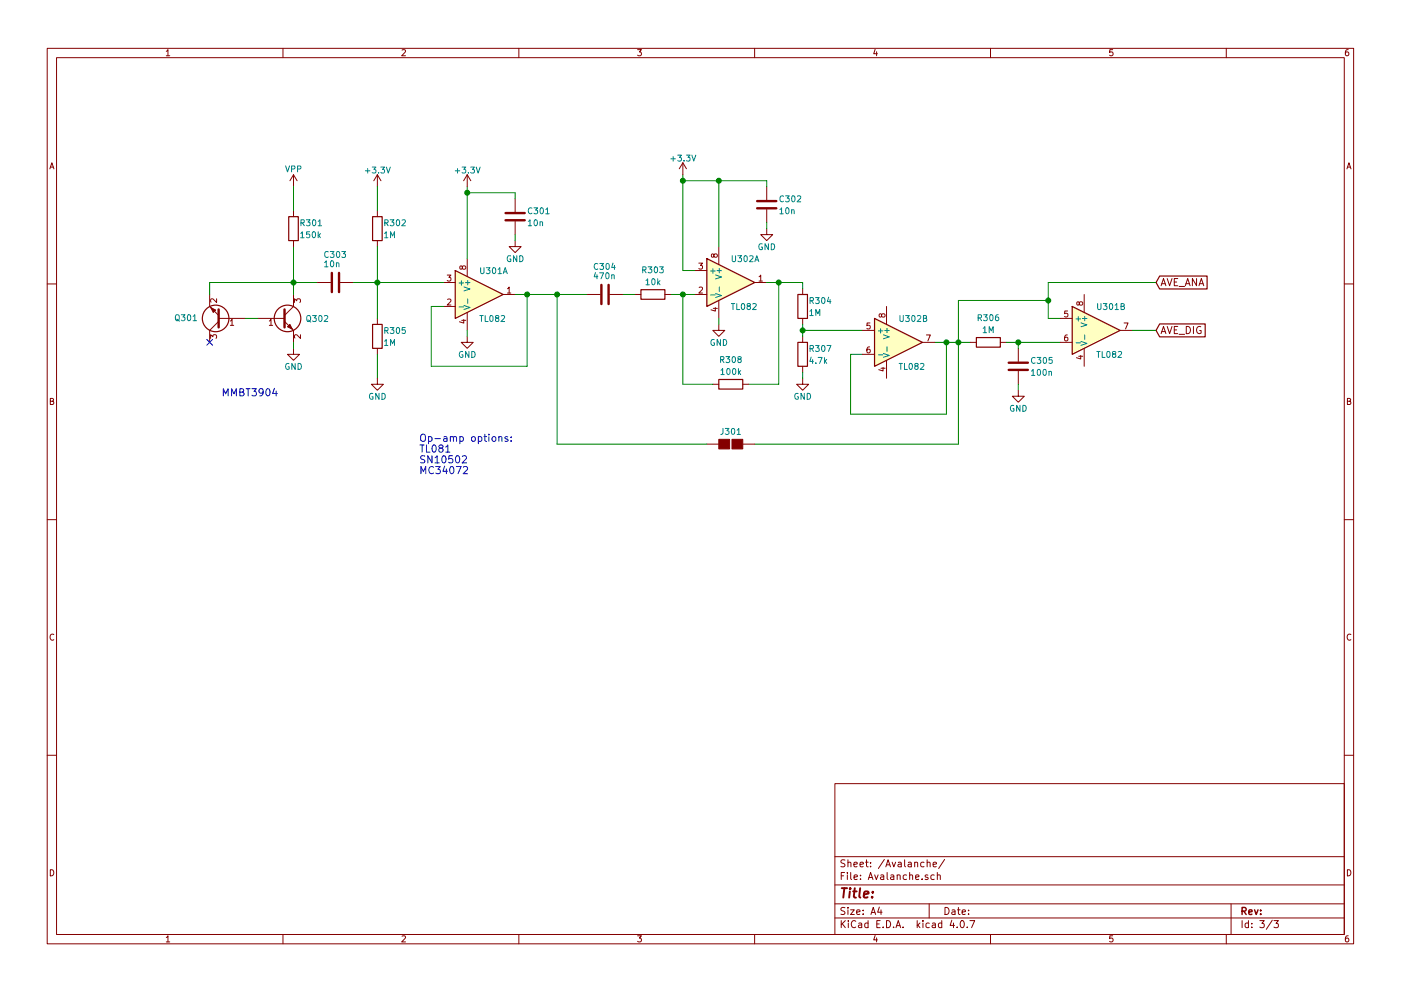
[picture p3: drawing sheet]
EESchema Schematic File Version 2
LIBS:power
LIBS:device
LIBS:switches
LIBS:relays
LIBS:motors
LIBS:transistors
LIBS:conn
LIBS:linear
LIBS:regul
LIBS:74xx
LIBS:cmos4000
LIBS:adc-dac
LIBS:memory
LIBS:xilinx
LIBS:microcontrollers
LIBS:dsp
LIBS:microchip
LIBS:analog_switches
LIBS:motorola
LIBS:texas
LIBS:intel
LIBS:audio
LIBS:interface
LIBS:digital-audio
LIBS:philips
LIBS:display
LIBS:cypress
LIBS:siliconi
LIBS:opto
LIBS:atmel
LIBS:contrib
LIBS:valves
LIBS:kuro
LIBS:xrng2-cache
EELAYER 25 0
EELAYER END
$Descr A4 11693 8268
encoding utf-8
Sheet 3 3
Title ""
Date ""
Rev ""
Comp ""
Comment1 ""
Comment2 ""
Comment3 ""
Comment4 ""
$EndDescr
$Comp
L Q_NPN_BEC Q302
U 1 1
P 2350 2650
F 0 "Q302" H 2550 2650 50  0000 L CNN
F 1 "MMBT3904" H 2550 2600 50  0001 L CNN
F 2 "TO_SOT_Packages_SMD:SOT-23" H 2550 2750 50  0001 C CNN
F 3 "" H 2350 2650 50  0001 C CNN
	1    2350 2650
	1    0    0    -1  
$EndComp
$Comp
L Q_NPN_BEC Q301
U 1 1
P 1850 2650
F 0 "Q301" H 2050 2650 50  0000 L CNN
F 1 "MMBT3904" H 2050 2600 50  0001 L CNN
F 2 "TO_SOT_Packages_SMD:SOT-23" H 2050 2750 50  0001 C CNN
F 3 "" H 1850 2650 50  0001 C CNN
	1    1850 2650
	-1   0    0    1   
$EndComp
Wire Wire Line
	2050 2650 2150 2650
Wire Wire Line
	1750 2450 1750 2350
Wire Wire Line
	1750 2350 2650 2350
Wire Wire Line
	2450 2050 2450 2450
$Comp
L C C303
U 1 1
P 2800 2350
F 0 "C303" V 3000 2450 50  0000 R TNN
F 1 "10n" V 2950 2450 50  0000 R CNN
F 2 "Capacitors_SMD:C_0603_HandSoldering" H 2838 2200 50  0001 C CNN
F 3 "" H 2800 2350 50  0001 C CNN
	1    2800 2350
	0    -1   -1   0   
$EndComp
$Comp
L R R301
U 1 1
P 2450 1900
F 0 "R301" H 2500 1950 50  0000 L CNN
F 1 "150k" H 2500 1850 50  0000 L CNN
F 2 "Resistors_SMD:R_0603_HandSoldering" V 2380 1900 50  0001 C CNN
F 3 "" H 2450 1900 50  0001 C CNN
	1    2450 1900
	1    0    0    -1  
$EndComp
$Comp
L R R302
U 1 1
P 3150 1900
F 0 "R302" H 3200 1950 50  0000 L CNN
F 1 "1M" H 3200 1850 50  0000 L CNN
F 2 "Resistors_SMD:R_0603_HandSoldering" V 3080 1900 50  0001 C CNN
F 3 "" H 3150 1900 50  0001 C CNN
	1    3150 1900
	1    0    0    -1  
$EndComp
$Comp
L R R304
U 1 1
P 6700 2550
F 0 "R304" H 6750 2600 50  0000 L CNN
F 1 "1M" H 6750 2500 50  0000 L CNN
F 2 "Resistors_SMD:R_0603_HandSoldering" V 6630 2550 50  0001 C CNN
F 3 "" H 6700 2550 50  0001 C CNN
	1    6700 2550
	1    0    0    -1  
$EndComp
Connection ~ 2450 2350
$Comp
L R R307
U 1 1
P 6700 2950
F 0 "R307" H 6750 3000 50  0000 L CNN
F 1 "4.7k" H 6750 2900 50  0000 L CNN
F 2 "Resistors_SMD:R_0603_HandSoldering" V 6630 2950 50  0001 C CNN
F 3 "" H 6700 2950 50  0001 C CNN
	1    6700 2950
	1    0    0    -1  
$EndComp
Text Notes 1850 3300 0    60   ~ 0
MMBT3904
$Comp
L TL082 U301
U 1 1
P 4000 2450
F 0 "U301" H 4000 2650 50  0000 L CNN
F 1 "TL082" H 4000 2250 50  0000 L CNN
F 2 "Housings_SOIC:SOIC-8_3.9x4.9mm_Pitch1.27mm" H 4000 2450 50  0001 C CNN
F 3 "" H 4000 2450 50  0001 C CNN
	1    4000 2450
	1    0    0    -1  
$EndComp
$Comp
L TL082 U302
U 1 1
P 6100 2350
F 0 "U302" H 6100 2550 50  0000 L CNN
F 1 "TL082" H 6100 2150 50  0000 L CNN
F 2 "Housings_SOIC:SOIC-8_3.9x4.9mm_Pitch1.27mm" H 6100 2350 50  0001 C CNN
F 3 "" H 6100 2350 50  0001 C CNN
	1    6100 2350
	1    0    0    -1  
$EndComp
$Comp
L +3.3V #PWR045
U 1 1
P 3150 1550
F 0 "#PWR045" H 3150 1400 50  0001 C CNN
F 1 "+3.3V" H 3150 1690 50  0000 C CNN
F 2 "" H 3150 1550 50  0001 C CNN
F 3 "" H 3150 1550 50  0001 C CNN
	1    3150 1550
	1    0    0    -1  
$EndComp
$Comp
L VPP #PWR046
U 1 1
P 2450 1550
F 0 "#PWR046" H 2450 1400 50  0001 C CNN
F 1 "VPP" H 2450 1700 50  0000 C CNN
F 2 "" H 2450 1550 50  0001 C CNN
F 3 "" H 2450 1550 50  0001 C CNN
	1    2450 1550
	1    0    0    -1  
$EndComp
Wire Wire Line
	2450 1550 2450 1750
Wire Wire Line
	4400 2450 4400 3050
$Comp
L GND #PWR047
U 1 1
P 3900 2800
F 0 "#PWR047" H 3900 2550 50  0001 C CNN
F 1 "GND" H 3900 2650 50  0000 C CNN
F 2 "" H 3900 2800 50  0001 C CNN
F 3 "" H 3900 2800 50  0001 C CNN
	1    3900 2800
	1    0    0    -1  
$EndComp
Wire Wire Line
	3900 2800 3900 2750
Wire Wire Line
	3700 2550 3600 2550
Wire Wire Line
	3600 2550 3600 3050
Wire Wire Line
	3600 3050 4400 3050
$Comp
L C C305
U 1 1
P 8500 3050
F 0 "C305" H 8600 3100 50  0000 L CNN
F 1 "100n" H 8600 3000 50  0000 L CNN
F 2 "Capacitors_SMD:C_0603_HandSoldering" H 8538 2900 50  0001 C CNN
F 3 "" H 8500 3050 50  0001 C CNN
	1    8500 3050
	1    0    0    -1  
$EndComp
$Comp
L C C304
U 1 1
P 5050 2450
F 0 "C304" V 5250 2550 50  0000 R TNN
F 1 "470n" V 5200 2550 50  0000 R CNN
F 2 "Capacitors_SMD:C_0603_HandSoldering" H 5088 2300 50  0001 C CNN
F 3 "" H 5050 2450 50  0001 C CNN
	1    5050 2450
	0    -1   -1   0   
$EndComp
Connection ~ 4400 2450
$Comp
L R R303
U 1 1
P 5450 2450
F 0 "R303" V 5650 2450 50  0000 C CNN
F 1 "10k" V 5550 2450 50  0000 C CNN
F 2 "Resistors_SMD:R_0603_HandSoldering" V 5380 2450 50  0001 C CNN
F 3 "" H 5450 2450 50  0001 C CNN
	1    5450 2450
	0    -1   -1   0   
$EndComp
Wire Wire Line
	5300 2450 5200 2450
Wire Wire Line
	5800 2450 5600 2450
$Comp
L R R308
U 1 1
P 6100 3200
F 0 "R308" V 6300 3200 50  0000 C CNN
F 1 "100k" V 6200 3200 50  0000 C CNN
F 2 "Resistors_SMD:R_0603_HandSoldering" V 6030 3200 50  0001 C CNN
F 3 "" H 6100 3200 50  0001 C CNN
	1    6100 3200
	0    -1   -1   0   
$EndComp
Wire Wire Line
	5700 2450 5700 3200
Connection ~ 5700 2450
Wire Wire Line
	6400 2350 6700 2350
Wire Wire Line
	6500 2350 6500 3200
Wire Wire Line
	5700 2250 5800 2250
Wire Wire Line
	6700 2350 6700 2400
Connection ~ 6500 2350
Wire Wire Line
	6700 2700 6700 2800
$Comp
L GND #PWR048
U 1 1
P 2450 2900
F 0 "#PWR048" H 2450 2650 50  0001 C CNN
F 1 "GND" H 2450 2750 50  0000 C CNN
F 2 "" H 2450 2900 50  0001 C CNN
F 3 "" H 2450 2900 50  0001 C CNN
	1    2450 2900
	1    0    0    -1  
$EndComp
Wire Wire Line
	2450 2900 2450 2850
$Comp
L GND #PWR049
U 1 1
P 6700 3150
F 0 "#PWR049" H 6700 2900 50  0001 C CNN
F 1 "GND" H 6700 3000 50  0000 C CNN
F 2 "" H 6700 3150 50  0001 C CNN
F 3 "" H 6700 3150 50  0001 C CNN
	1    6700 3150
	1    0    0    -1  
$EndComp
Wire Wire Line
	6700 3150 6700 3100
Wire Wire Line
	6700 2750 7200 2750
Connection ~ 6700 2750
Wire Wire Line
	7800 2850 8100 2850
Wire Wire Line
	7900 2850 7900 3450
Wire Wire Line
	7100 2950 7100 3450
Wire Wire Line
	7100 2950 7200 2950
Wire Wire Line
	8000 2500 8000 3700
Connection ~ 7900 2850
Connection ~ 8000 2850
$Comp
L R R306
U 1 1
P 8250 2850
F 0 "R306" V 8450 2850 50  0000 C CNN
F 1 "1M" V 8350 2850 50  0000 C CNN
F 2 "Resistors_SMD:R_0603_HandSoldering" V 8180 2850 50  0001 C CNN
F 3 "" H 8250 2850 50  0001 C CNN
	1    8250 2850
	0    -1   -1   0   
$EndComp
Wire Wire Line
	8400 2850 8850 2850
Wire Wire Line
	8500 2850 8500 2900
Connection ~ 8500 2850
Wire Wire Line
	8000 2500 8750 2500
Wire Wire Line
	8750 2350 8750 2650
Wire Wire Line
	8750 2650 8850 2650
$Comp
L GND #PWR050
U 1 1
P 8500 3250
F 0 "#PWR050" H 8500 3000 50  0001 C CNN
F 1 "GND" H 8500 3100 50  0000 C CNN
F 2 "" H 8500 3250 50  0001 C CNN
F 3 "" H 8500 3250 50  0001 C CNN
	1    8500 3250
	1    0    0    -1  
$EndComp
Wire Wire Line
	8500 3250 8500 3200
$Comp
L GND #PWR051
U 1 1
P 6000 2700
F 0 "#PWR051" H 6000 2450 50  0001 C CNN
F 1 "GND" H 6000 2550 50  0000 C CNN
F 2 "" H 6000 2700 50  0001 C CNN
F 3 "" H 6000 2700 50  0001 C CNN
	1    6000 2700
	1    0    0    -1  
$EndComp
Wire Wire Line
	7100 3450 7900 3450
Text GLabel 9650 2750 2    60   Input ~ 0
AVE_DIG
Wire Wire Line
	9450 2750 9650 2750
$Comp
L C C301
U 1 1
P 4300 1800
F 0 "C301" H 4400 1850 50  0000 L CNN
F 1 "10n" H 4400 1750 50  0000 L CNN
F 2 "Capacitors_SMD:C_0603_HandSoldering" H 4338 1650 50  0001 C CNN
F 3 "" H 4300 1800 50  0001 C CNN
	1    4300 1800
	1    0    0    -1  
$EndComp
$Comp
L GND #PWR052
U 1 1
P 4300 2000
F 0 "#PWR052" H 4300 1750 50  0001 C CNN
F 1 "GND" H 4300 1850 50  0000 C CNN
F 2 "" H 4300 2000 50  0001 C CNN
F 3 "" H 4300 2000 50  0001 C CNN
	1    4300 2000
	1    0    0    -1  
$EndComp
Wire Wire Line
	4300 2000 4300 1950
$Comp
L C C302
U 1 1
P 6400 1700
F 0 "C302" H 6500 1750 50  0000 L CNN
F 1 "10n" H 6500 1650 50  0000 L CNN
F 2 "Capacitors_SMD:C_0603_HandSoldering" H 6438 1550 50  0001 C CNN
F 3 "" H 6400 1700 50  0001 C CNN
	1    6400 1700
	1    0    0    -1  
$EndComp
$Comp
L GND #PWR053
U 1 1
P 6400 1900
F 0 "#PWR053" H 6400 1650 50  0001 C CNN
F 1 "GND" H 6400 1750 50  0000 C CNN
F 2 "" H 6400 1900 50  0001 C CNN
F 3 "" H 6400 1900 50  0001 C CNN
	1    6400 1900
	1    0    0    -1  
$EndComp
Connection ~ 6000 1500
Text GLabel 9650 2350 2    60   Input ~ 0
AVE_ANA
Wire Wire Line
	9650 2350 8750 2350
Connection ~ 8750 2500
Text Notes 3500 3950 0    60   ~ 0
Op-amp options:\nTL081\nSN10502\nMC34072
$Comp
L R R305
U 1 1
P 3150 2800
F 0 "R305" H 3200 2850 50  0000 L CNN
F 1 "1M" H 3200 2750 50  0000 L CNN
F 2 "Resistors_SMD:R_0603_HandSoldering" V 3080 2800 50  0001 C CNN
F 3 "" H 3150 2800 50  0001 C CNN
	1    3150 2800
	1    0    0    -1  
$EndComp
Wire Wire Line
	3150 3150 3150 2950
Wire Wire Line
	2950 2350 3700 2350
$Comp
L GND #PWR054
U 1 1
P 3150 3150
F 0 "#PWR054" H 3150 2900 50  0001 C CNN
F 1 "GND" H 3150 3000 50  0000 C CNN
F 2 "" H 3150 3150 50  0001 C CNN
F 3 "" H 3150 3150 50  0001 C CNN
	1    3150 3150
	1    0    0    -1  
$EndComp
Wire Wire Line
	3150 2050 3150 2650
Connection ~ 3150 2350
$Comp
L TL082 U302
U 2 1
P 7500 2850
F 0 "U302" H 7500 3050 50  0000 L CNN
F 1 "TL082" H 7500 2650 50  0000 L CNN
F 2 "Housings_SOIC:SOIC-8_3.9x4.9mm_Pitch1.27mm" H 7500 2850 50  0001 C CNN
F 3 "" H 7500 2850 50  0001 C CNN
	2    7500 2850
	1    0    0    -1  
$EndComp
Wire Wire Line
	6400 1850 6400 1900
Wire Wire Line
	6400 1500 6400 1550
Wire Wire Line
	4300 1600 4300 1650
Connection ~ 5700 1500
Wire Wire Line
	6000 2700 6000 2650
Wire Wire Line
	5700 3200 5950 3200
Wire Wire Line
	6500 3200 6250 3200
Wire Wire Line
	4650 3700 4650 2450
Wire Wire Line
	4300 2450 4900 2450
Connection ~ 4650 2450
Wire Wire Line
	3150 1550 3150 1750
Wire Wire Line
	3900 1550 3900 2150
$Comp
L GS2 J301
U 1 1
P 6100 3700
F 0 "J301" V 6200 3700 50  0000 C CNN
F 1 "GS2" H 6200 3551 50  0001 C CNN
F 2 "Connectors:GS2" V 6174 3700 50  0001 C CNN
F 3 "" H 6100 3700 50  0001 C CNN
	1    6100 3700
	0    -1   -1   0   
$EndComp
Wire Wire Line
	5900 3700 4650 3700
Wire Wire Line
	8000 3700 6300 3700
$Comp
L +3.3V #PWR055
U 1 1
P 3900 1550
F 0 "#PWR055" H 3900 1400 50  0001 C CNN
F 1 "+3.3V" H 3900 1690 50  0000 C CNN
F 2 "" H 3900 1550 50  0001 C CNN
F 3 "" H 3900 1550 50  0001 C CNN
	1    3900 1550
	1    0    0    -1  
$EndComp
Wire Wire Line
	4300 1600 3900 1600
Connection ~ 3900 1600
Wire Wire Line
	5700 1500 6400 1500
$Comp
L +3.3V #PWR056
U 1 1
P 5700 1450
F 0 "#PWR056" H 5700 1300 50  0001 C CNN
F 1 "+3.3V" H 5700 1590 50  0000 C CNN
F 2 "" H 5700 1450 50  0001 C CNN
F 3 "" H 5700 1450 50  0001 C CNN
	1    5700 1450
	1    0    0    -1  
$EndComp
$Comp
L TL082 U301
U 2 1
P 9150 2750
F 0 "U301" H 9150 2950 50  0000 L CNN
F 1 "TL082" H 9150 2550 50  0000 L CNN
F 2 "Housings_SOIC:SOIC-8_3.9x4.9mm_Pitch1.27mm" H 9150 2750 50  0001 C CNN
F 3 "" H 9150 2750 50  0001 C CNN
	2    9150 2750
	1    0    0    -1  
$EndComp
Wire Wire Line
	6000 1500 6000 2050
Wire Wire Line
	5700 2250 5700 1450
NoConn ~ 1750 2850
$EndSCHEMATC
